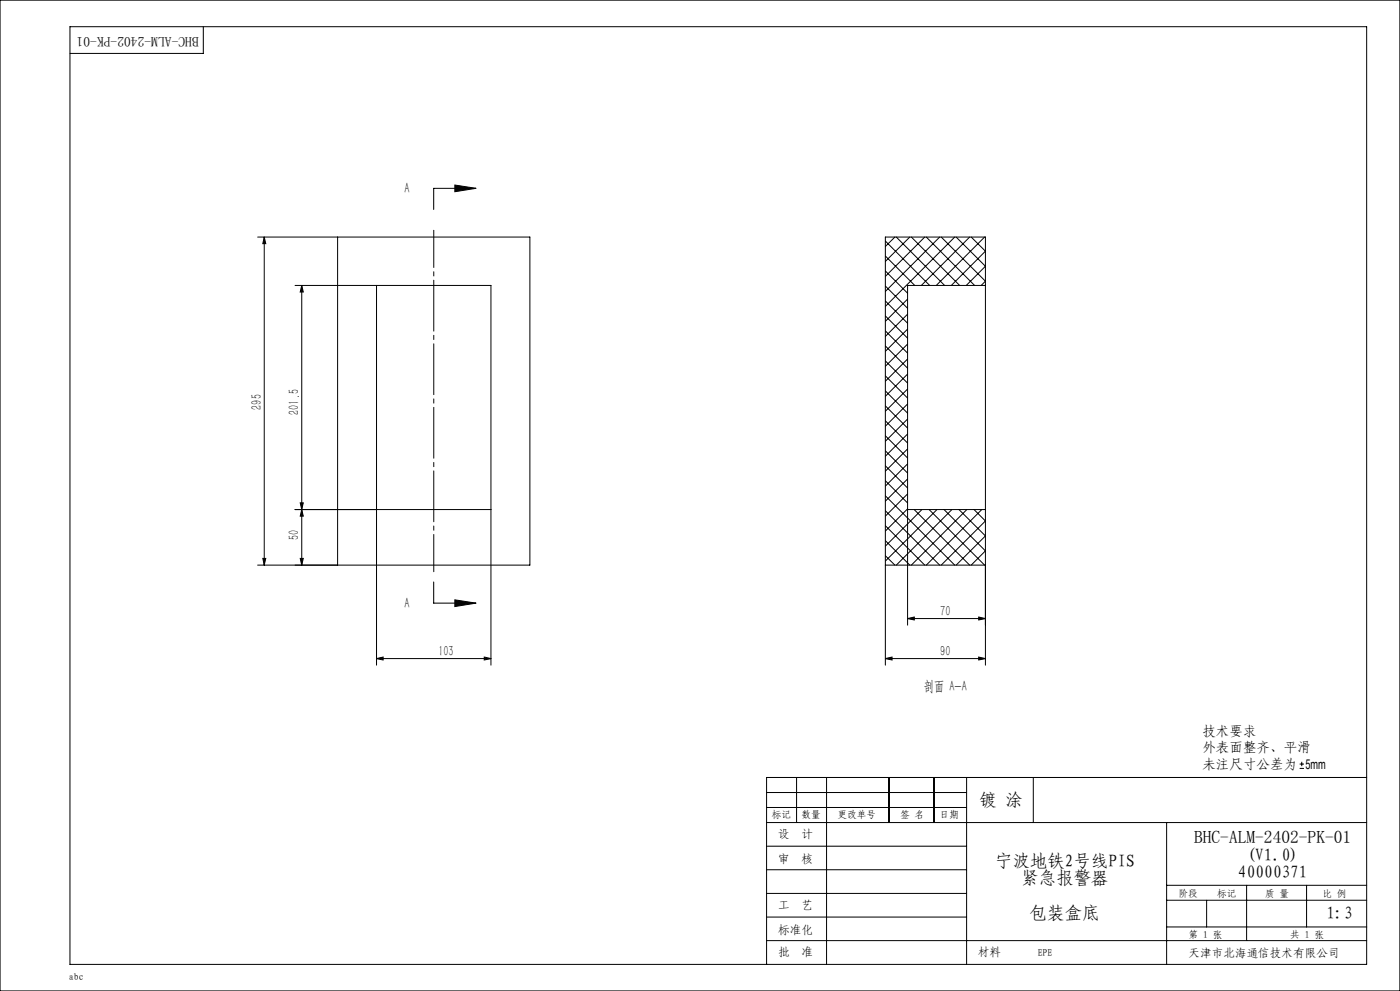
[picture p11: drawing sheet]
<svg xmlns="http://www.w3.org/2000/svg" width="420mm" height="297mm" viewBox="0 0 420 297" stroke-linecap="round" stroke-linejoin="round" font-family="sans-serif">
<g fill="none" stroke="#000" stroke-width=".3">
<path d="M21 8h389v281h-389zM61 8v8h-40M136.5 55.5l6.3 .9-6.3 1.1zM142.8 56.4h-12.7v6.4M77.3 71h81.7v98.4h-81.7M79.3 71l.4 2h-.9zM79.3 71v98.4M101.3 71v98.4M265.6 76.7l8.8 8.8M265.6 72.2l13.3 13.3M268.5 71l-2.9 2.9M268.9 71l14.5 14.5"/>
<path d="M272.9 71l-7.3 7.3M273.4 71l14.5 14.5M277.4 71l-11.8 11.8M277.9 71l14.5 14.5M281.9 71l-16.3 16.3M282.4 71l13.2 13.3-1.2 1.2M286.4 71l-20.8 20.8M286.8 71l8.8 8.8-5.7 5.7M290.9 71l-14.5 14.5M291.4 71l4.2 4.3-10.2 10.2M295.4 71l-14.5 14.5M88.5 85.5h58.8v113.9"/>
<path d="M90.5 85.5l.5 2h-.9zM90.5 85.5v83.9M113 85.5v113.9M265.6 99.2l6.7 6.6M265.6 94.7l6.7 6.6M265.6 90.2l6.7 6.7M265.6 85.7l6.7 6.7M265.6 81.2l6.7 6.7M272.3 89.6l-6.7 6.7M272.3 94.2l-6.7 6.6M272.3 98.6l-6.7 6.7M295.6 85.5h-23.3v101.9"/>
<path d="M265.6 117.2l6.7 6.6M265.6 112.6l6.7 6.7M265.6 108.2l6.7 6.6M265.6 103.7l6.7 6.6M272.3 103.1l-6.7 6.7M272.3 107.6l-6.7 6.7M272.3 112.1l-6.7 6.7M272.3 116.6l-6.7 6.7M265.6 139.6l6.7 6.7M265.6 135.1l6.7 6.7M265.6 130.6l6.7 6.7M265.6 126.1l6.7 6.7"/>
<path d="M265.6 121.6l6.7 6.7M272.3 121.1l-6.7 6.6M272.3 125.6l-6.7 6.7M272.3 130.1l-6.7 6.6M272.3 134.5l-6.7 6.7M272.3 139l-6.7 6.7M90.1 150.7h.9l-.5 2zM90.5 152.7l.5 2h-.9zM147.3 152.7h-58.8M265.6 157.5l11.8 11.9M265.6 153.1l16.3 16.3M265.6 148.6l20.8 20.8"/>
<path d="M265.6 144.1l6.7 6.6M272.3 152.7h23.3M272.3 143.5l-6.7 6.7M272.3 148l-6.7 6.7M272.3 152.5l-6.7 6.7M274.2 152.7l16.7 16.7M276.6 152.7l-11 11M278.7 152.7l16.7 16.7M281.1 152.7l-15.5 15.5M283.2 152.7l12.4 12.4-4.2 4.3M285.6 152.7l-16.7 16.7M287.7 152.7l7.9 7.9-8.8 8.8"/>
<path d="M290.1 152.7l-16.7 16.7M292.2 152.7l3.4 3.4-13.2 13.3M294.5 152.7l-16.6 16.7M78.8 167.4h.9l-.4 2zM90.1 167.4h.9l-.5 2zM130.1 174.4v6.4h12.7M136.5 179.8l6.3 1-6.3 1zM265.6 169.4h30M265.6 166.5l2.9 2.9M265.6 162l7.3 7.4M113 197.4l1.9-.5v.9zM113 197.4h34.3"/>
<path d="M145.3 196.9l2 .5-2 .4zM265.6 197.4l2-.5v.9zM265.6 199.4v-128.4h30v128.4M265.6 197.4h30M272.3 185.4l2-.5v.9zM272.3 185.4h23.3M293.6 184.9l2 .5-2 .4zM293.6 196.9l2 .5-2 .4zM230 237.5h60M239 233v13.5M248 233v56M266.7 233v13.5"/>
<path d="M280.2 233v13.5M290 233v56M310 233v13.5M389.9 230.3h1.3M389.9 229h1.3M390.5 228.3v1.3M410 233h-180v56M230 242h60M230 246.5h180M230 253.6h60M350 246.5v42.5M230 260.7h60"/>
<path d="M230 267.8h60M230 274.8h60M350 269.8h60M350 265.3h60M350 277.8h60M362 269.8v8M374 265.3v16.6M392 265.3v12.5M230 281.9h180"/>
</g>
<path d="M130.1 69v102.3" fill="none" stroke="#000" stroke-width=".3" stroke-dasharray="15.2 1.3 1.3 1.3" stroke-dashoffset="4.1"/>
<path d="M0 0h420v297h-420z" fill="none" stroke="#000" stroke-width=".35"/>
<g fill="#000">
<path d="M136.5 55.5l6.3 .9-6.3 1.1zM136.5 179.8l6.3 1-6.3 1z"/>
<path d="M79.3 71l.4 2h-.9zM78.8 167.4h.9l-.4 2z"/>
<path d="M90.1 150.7h.9l-.5 2zM90.5 85.5l.5 2h-.9zM90.1 167.4h.9l-.5 2zM90.5 152.7l.5 2h-.9z"/>
<path d="M113 197.4l1.9-.5v.9zM145.3 196.9l2 .5-2 .4z"/>
<path d="M272.3 185.4l2-.5v.9zM293.6 184.9l2 .5-2 .4zM265.6 197.4l2-.5v.9zM293.6 196.9l2 .5-2 .4zM-.1 175.3v.9zM-.1 175.3v.9z"/>
</g>
<g font-size="5.2">
<text x="293.8" y="241.6">镀 涂</text>
<text x="358.2" y="252.8">BHC-ALM-2402-PK-01</text>
<text x="374" y="258">(V1.0)</text>
<text x="298.5" y="259.7">宁波地铁2号线PIS</text>
<text x="371.3" y="263.2">40000371</text>
<text x="306.4" y="265">紧急报警器</text>
<text x="309" y="275.4">包装盒底</text>
<text x="398" y="275.4">1:3</text>
</g>
<g font-size="4.4">
<text x="121.4" y="57.9">A</text>
<text x="78.4" y="122.8" transform="rotate(-90 78.4 122.8)">295</text>
<text x="89.7" y="124.3" transform="rotate(-90 89.7 124.3)">201.5</text>
<text x="89.7" y="161.9" transform="rotate(-90 89.7 161.9)">50</text>
<text x="121.4" y="182.2">A</text>
<text x="282.1" y="184.5">70</text>
<text x="131.5" y="196.5">103</text>
<text x="282.1" y="196.5">90</text>
<text x="277.2" y="207">剖面 A-A</text>
</g>
<g font-size="4.1">
<text x="59.6" y="11.2" transform="rotate(-180 59.6 11.2)">BHC-ALM-2402-PK-01</text>
<text x="360.7" y="220.4">技术要求</text>
<text x="360.7" y="225.4">外表面整齐、平滑</text>
<text x="360.7" y="230.4">未注尺寸公差为 5mm</text>
</g>
<g font-size="3.5">
<text x="233.5" y="251.3">设</text>
<text x="240.5" y="251.3">计</text>
<text x="233.5" y="258.7">审</text>
<text x="240.5" y="258.7">核</text>
<text x="233.5" y="272.6">工</text>
<text x="240.5" y="272.6">艺</text>
<text x="233.5" y="279.9">标准化</text>
<text x="233.5" y="286.4">批</text>
<text x="240.5" y="286.4">准</text>
<text x="293.4" y="286.5">材料</text>
<text x="356.5" y="286.7">天津市北海通信技术有限公司</text>
</g>
<g font-size="2.9">
<text x="231.6" y="245.2">标记</text>
<text x="240.5" y="245.2">数量</text>
<text x="251.3" y="245.2">更改单号</text>
<text x="270.1" y="245.2">签 名</text>
<text x="281.9" y="245.2">日期</text>
<text x="353.5" y="268.7">阶段</text>
<text x="365.2" y="268.7">标记</text>
<text x="379.5" y="268.7">质 量</text>
<text x="396.8" y="268.7">比 例</text>
<text x="356.5" y="281">第 1 张</text>
<text x="387.1" y="281">共 1 张</text>
<text x="311.3" y="286.5">EPE</text>
<text x="20.7" y="293.8">abc</text>
</g>
</svg>
